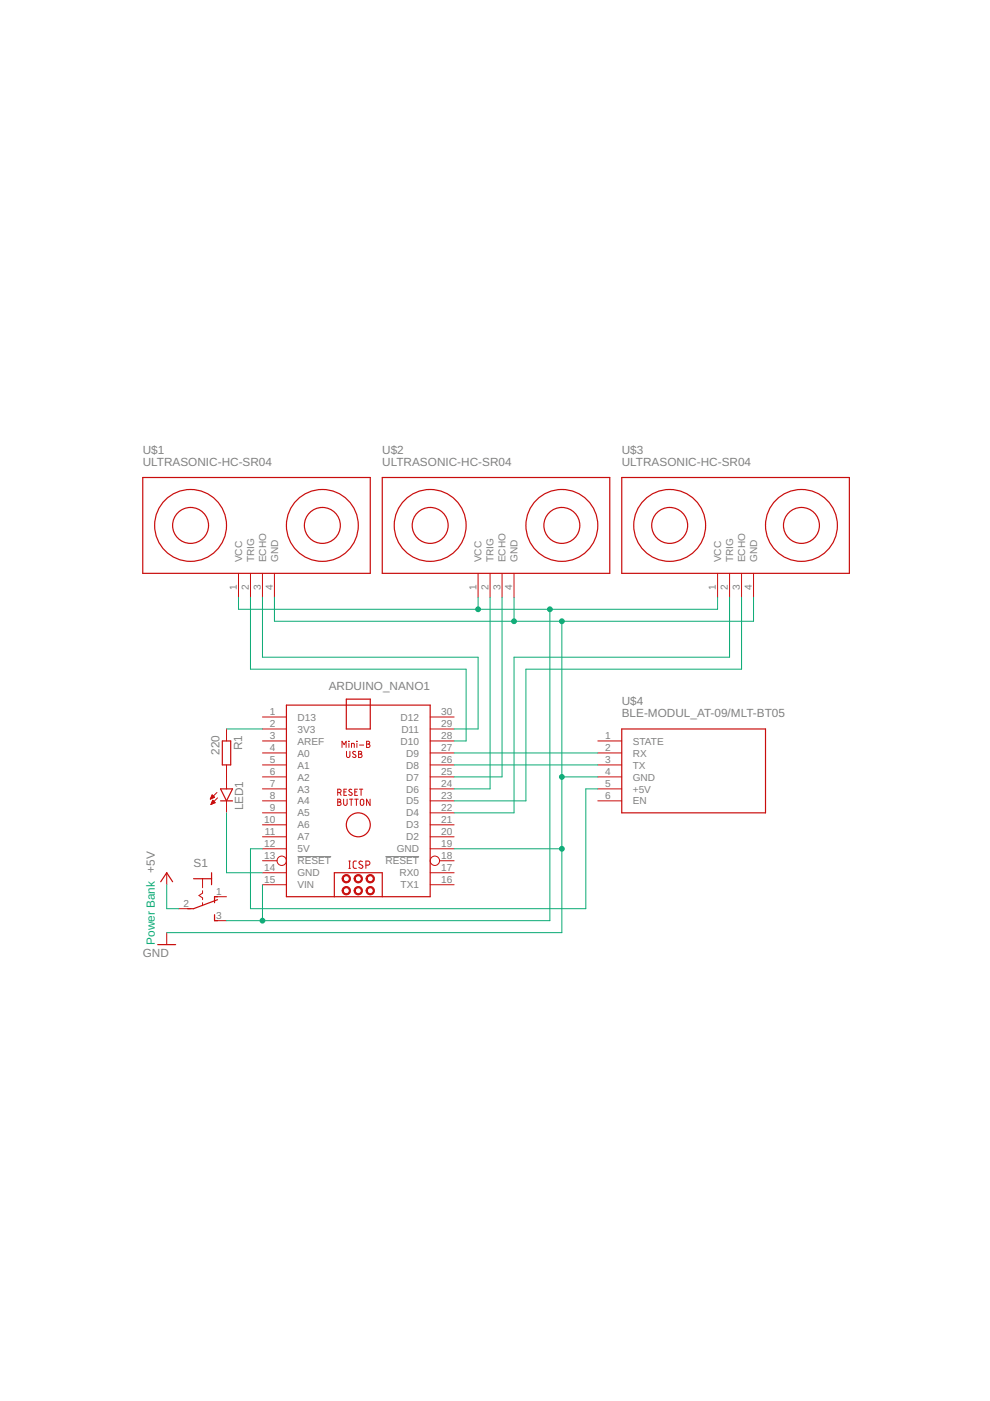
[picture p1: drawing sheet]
<svg xmlns="http://www.w3.org/2000/svg" width="210mm" height="297mm" viewBox="0 0 210 297" stroke-linecap="round" stroke-linejoin="round" font-family="sans-serif">
<path d="M63.1 181.6h7.1M81.7 181.6h7.2" fill="none" stroke="#808080" stroke-width=".21"/>
<g fill="none" stroke="#c90d0c" stroke-width=".25">
<path d="M30.3 101.2h48.2v20.4h-48.2zM81 101.2h48.3v20.4h-48.3zM131.8 101.2h48.3v20.4h-48.3zM47.1 157.1h1.8v5.1h-1.8zM60.7 149.5h30.5v40.6h-30.5zM73.4 148.2h5.1v6.4h-5.1zM131.8 154.6h30.5v17.7h-30.5zM46.8 167.3h2.5l-1.3 2.5zM46.8 169.8h2.5M34.1 186.9l1.2-1.9 1.3 1.9M41 186.3h3.9M44.9 185v2.6"/>
<path d="M45.5 193.9v1.3h.6M46.1 190.1h-.6v1.3M46.1 190.8l-5.1 1.9h-1.2M70.9 190.1v-5.1h10.1v5.1M33.4 200.3h3.8"/>
<circle cx="40.4" cy="111.4" r="7.6"/>
<circle cx="40.4" cy="111.4" r="3.8"/>
<circle cx="68.3" cy="111.4" r="7.6"/>
<circle cx="68.3" cy="111.4" r="3.8"/>
<circle cx="91.2" cy="111.4" r="7.6"/>
<circle cx="91.2" cy="111.4" r="3.8"/>
<circle cx="119.1" cy="111.4" r="7.6"/>
<circle cx="119.1" cy="111.4" r="3.8"/>
<circle cx="142" cy="111.4" r="7.6"/>
<circle cx="142" cy="111.4" r="3.8"/>
<circle cx="169.9" cy="111.4" r="7.6"/>
<circle cx="169.9" cy="111.4" r="3.8"/>
<circle cx="76" cy="174.9" r="2.54"/>
</g>
<g fill="none" stroke="#c90d0c" stroke-width=".21">
<path d="M50.6 121.6v5M53.1 121.6v5M55.6 121.6v5M58.2 121.6v5M101.4 121.6v5M103.9 121.6v5M106.4 121.6v5M109 121.6v5M152.1 121.6v5M154.7 121.6v5M157.2 121.6v5M159.8 121.6v5"/>
<path d="M48 154.6v2.5M55.6 159.6h5.1M55.6 157.1h5.1M55.6 154.6h5.1M55.6 152h5.1M72.5 158.5v-1.3l.5 .7 .4-.7v1.3M73.5 159.3v1a.36 .36 0 0 0 .3 .3 .36 .36 0 0 0 .4-.3v-1M74 157.2h.1M74 157.6v.9M74.5 158.5v-.9l.6 .1v.8M75.4 159.4a.33 .33 0 0 0-.5 0 .33 .33 0 0 0 0 .5l.4 .2a.36 .36 0 0 1 0 .5 .36 .36 0 0 1-.6-.2M75.6 157.2h.1"/>
<path d="M75.7 157.6v.9M76 159.3l.6 .1v.4l-.2 .1a.37 .37 0 0 1 .4 .3 .37 .37 0 0 1-.4 .4h-.4zM76 159.9h.4M76.2 158h.9M77.7 157.2l.6 .1 .1 .2-.3 .3a.36 .36 0 0 1 .4 .3 .36 .36 0 0 1-.4 .4h-.4zM77.7 157.8h.4M91.2 159.6h5.1M91.2 157.1h5.1M91.2 154.6h5.1M91.2 152h5.1M126.7 159.6h5.1M126.7 157.1h5.1"/>
<path d="M44.6 169.4h.1M44.7 169.2h.3M44.7 169.1h.6M44.8 169h.7M44.8 170.5h.2M44.8 168.9h.5M44.8 170.3h.5M44.9 168.8h.3M44.9 170.2h.7M44.9 168.6h.2M44.9 170.1h.6M45 170h.4"/>
<path d="M45 169.8h.3M45.1 169.7h.1M45.1 169.7l.5 .5-.9 .4zM45.5 169l-.5-.5-.4 .9M45.5 169l-.9 .4M46 168l-1.4 1.4M46.1 169.2l-1.4 1.4M48 162.2v5.1M48 169.8v2.5M55.6 180h5.1M55.6 177.4h5.1M55.6 174.9h5.1"/>
<path d="M55.6 172.3h5.1M55.6 169.8h5.1M55.6 167.3h5.1M55.6 164.7h5.1M55.6 162.2h5.1M71.6 168h.4a.36 .36 0 0 0 .3-.3 .36 .36 0 0 0-.3-.4h-.4v1.3M71.6 169.4l.6 .2v.3l-.2 .1a.37 .37 0 0 1 .3 .4 .37 .37 0 0 1-.3 .4h-.4zM71.6 170h.4M72 168l.3 .6M72.9 169.4v1a.37 .37 0 0 0 .3 .4 .37 .37 0 0 0 .4-.4v-1M72.9 167.9h.5M73.5 167.3h-.6v1.3h.6"/>
<path d="M74.1 169.4h.7M74.5 169.4v1.4M74.6 167.4a.33 .33 0 0 0-.5 0 .33 .33 0 0 0 0 .5l.4 .2a.36 .36 0 0 1 0 .5 .36 .36 0 0 1-.6-.2M75.2 169.4h.7M75.2 167.9h.4M75.6 169.4v1.4M75.8 167.3h-.6v1.3h.6M76.2 167.3h.7M76.5 169.5h.5l.1 .9a.37 .37 0 0 1-.3 .4 .37 .37 0 0 1-.4-.4zM76.6 167.3v1.3M78.5 169.4v1.4l-.8-1.4v1.4M91.2 180h5.1"/>
<path d="M91.2 177.4h5.1M91.2 174.9h5.1M91.2 172.3h5.1M91.2 169.8h5.1M91.2 167.3h5.1M91.2 164.7h5.1M91.2 162.2h5.1M126.7 169.8h5.1M126.7 167.3h5.1M126.7 164.7h5.1M126.7 162.2h5.1M35.3 185v2.6"/>
<path d="M35.3 197.7v2.6M37.9 192.7h2.5M42.9 186.3v1.9M42.9 188.8v.6l-.7 .5 .7 .5v.4M42.9 191.4v.6M45.5 195.2h2.5M45.5 190.1h2.5M55.6 187.6h5.1M55.6 185h5.1M55.6 182.5h3.2M74 184.1h.3M74 182.6h.3"/>
<path d="M74.1 182.6v1.5M75.6 182.6h-.5l-.2 .3v1l.2 .2h.5M76.9 182.7l-.6-.1-.2 .3 .1 .2 .6 .4a.39 .39 0 0 1 0 .6 .39 .39 0 0 1-.6-.1l-.1-.1M77.6 183.4h.4a.43 .43 0 0 0 .4-.4 .43 .43 0 0 0-.4-.4h-.4v1.5M91.2 187.6h5.1M91.2 185h5.1M93.2 182.5h3.1"/>
<circle cx="59.7" cy="182.5" r=".99"/>
<circle cx="92.2" cy="182.5" r=".99"/>
</g>
<g fill="#c90d0c" stroke="#c90d0c" stroke-width=".21">
<path d="M77.8 185.8a.88 .88 0 0 1 1.4 0 .88 .88 0 0 1-.4 1.4 .88 .88 0 0 1-1.2-.9h.3a.64 .64 0 0 1 .8-.6 .64 .64 0 0 1 .3 1 .64 .64 0 0 1-1.1-.2v-.2h-.3z" fill-rule="evenodd"/>
<path d="M75.3 188.3a.88 .88 0 0 1 1.4 0 .88 .88 0 0 1-.5 1.4 .88 .88 0 0 1-1.1-.9h.2a.64 .64 0 0 1 .9-.6 .64 .64 0 0 1 .2 1.1 .64 .64 0 0 1-1-.2l-.1-.3h-.2z" fill-rule="evenodd"/>
<path d="M72.7 188.3a.88 .88 0 0 1 1.5 0 .88 .88 0 0 1-.5 1.4 .88 .88 0 0 1-1.2-.9h.3a.64 .64 0 0 1 .9-.6 .64 .64 0 0 1 .2 1.1 .64 .64 0 0 1-1.1-.2v-.3h-.3z" fill-rule="evenodd"/>
<path d="M77.8 188.3a.88 .88 0 0 1 1.4 0 .88 .88 0 0 1-.4 1.4 .88 .88 0 0 1-1.2-.9h.3a.64 .64 0 0 1 .8-.6 .64 .64 0 0 1 .3 1.1 .64 .64 0 0 1-1.1-.2v-.3h-.3z" fill-rule="evenodd"/>
<path d="M72.7 185.8a.88 .88 0 0 1 1.5 0 .88 .88 0 0 1-.5 1.4 .88 .88 0 0 1-1.2-.9h.3a.64 .64 0 0 1 .9-.6 .64 .64 0 0 1 .2 1 .64 .64 0 0 1-1.1-.2v-.2h-.3z" fill-rule="evenodd"/>
<path d="M75.3 185.8a.88 .88 0 0 1 1.4 0 .88 .88 0 0 1-.5 1.4 .88 .88 0 0 1-1.1-.9h.2a.64 .64 0 0 1 .9-.6 .64 .64 0 0 1 .2 1 .64 .64 0 0 1-1-.2l-.1-.2h-.2z" fill-rule="evenodd"/>
</g>
<g fill="none" stroke="#0dab76" stroke-width=".21">
<path d="M50.6 126.6v2.6h101.5v-2.6M53.1 126.6v15.3h45.7v15.2h-2.5M55.6 126.6v12.7h45.8v15.3h-5.1M58.2 126.6v5.1h101.6v-5.1M101.4 126.6v2.6M103.9 126.6v40.7h-7.6M106.4 126.6v38.1h-10.1M109 126.6v5.1M116.6 129.2v66h-68.6M119.1 131.7v66h-83.8M154.7 126.6v12.7h-45.7v33h-12.7M157.2 126.6v15.3h-45.7v27.9h-15.2"/>
<path d="M48 154.6h7.6M96.3 159.6h30.4M48 172.3v12.7h7.6M96.3 180h22.8M96.3 162.2h30.4M119.1 164.7h7.6M126.7 167.3h-2.5v25.4h-71.1v-12.7h2.5M35.3 187.6v5.1h2.6M55.6 187.6v7.6"/>
</g>
<g fill="#0dab76" stroke="#0dab76" stroke-width=".21">
<circle cx="119.1" cy="180" r=".51"/>
<circle cx="109" cy="131.7" r=".51"/>
<circle cx="119.1" cy="164.7" r=".51"/>
<circle cx="119.1" cy="131.7" r=".51"/>
<circle cx="101.4" cy="129.2" r=".51"/>
<circle cx="116.6" cy="129.2" r=".51"/>
<circle cx="55.6" cy="195.2" r=".51"/>
</g>
<g font-size="2.5" fill="#808080">
<text x="30.3" y="96.2">U$1</text>
<text x="30.3" y="98.7">ULTRASONIC-HC-SR04</text>
<text x="81" y="96.2">U$2</text>
<text x="81" y="98.7">ULTRASONIC-HC-SR04</text>
<text x="131.8" y="96.2">U$3</text>
<text x="131.8" y="98.7">ULTRASONIC-HC-SR04</text>
<text x="69.7" y="146.2">ARDUINO_NANO1</text>
<text x="131.8" y="149.5">U$4</text>
<text x="131.8" y="152">BLE-MODUL_AT-09/MLT-BT05</text>
<text x="46.5" y="160" transform="rotate(-90 46.5 160)">220</text>
<text x="51.3" y="159" transform="rotate(-90 51.3 159)">R1</text>
<text x="51.6" y="171.8" transform="rotate(-90 51.6 171.8)">LED1</text>
<text x="32.8" y="185" transform="rotate(-90 32.8 185)">+5V</text>
<text x="41.1" y="183.8">S1</text>
<text x="30.3" y="202.8">GND</text>
</g>
<text font-size="2.5" fill="#0dab76" x="32.8" y="200.3" transform="rotate(-90 32.8 200.3)">Power Bank</text>
<g font-size="2.1" fill="#808080">
<text x="51.3" y="119.2" transform="rotate(-90 51.3 119.2)">VCC</text>
<text x="53.9" y="119.2" transform="rotate(-90 53.9 119.2)">TRIG</text>
<text x="56.4" y="119.2" transform="rotate(-90 56.4 119.2)">ECHO</text>
<text x="59" y="119.2" transform="rotate(-90 59 119.2)">GND</text>
<text x="102.1" y="119.2" transform="rotate(-90 102.1 119.2)">VCC</text>
<text x="104.7" y="119.2" transform="rotate(-90 104.7 119.2)">TRIG</text>
<text x="107.2" y="119.2" transform="rotate(-90 107.2 119.2)">ECHO</text>
<text x="109.7" y="119.2" transform="rotate(-90 109.7 119.2)">GND</text>
<text x="152.9" y="119.2" transform="rotate(-90 152.9 119.2)">VCC</text>
<text x="155.4" y="119.2" transform="rotate(-90 155.4 119.2)">TRIG</text>
<text x="158" y="119.2" transform="rotate(-90 158 119.2)">ECHO</text>
<text x="160.5" y="119.2" transform="rotate(-90 160.5 119.2)">GND</text>
<text x="50.2" y="125.1" transform="rotate(-90 50.2 125.1)">1</text>
<text x="52.8" y="125.1" transform="rotate(-90 52.8 125.1)">2</text>
<text x="55.3" y="125.1" transform="rotate(-90 55.3 125.1)">3</text>
<text x="57.8" y="125.1" transform="rotate(-90 57.8 125.1)">4</text>
<text x="101" y="125.1" transform="rotate(-90 101 125.1)">1</text>
<text x="103.5" y="125.1" transform="rotate(-90 103.5 125.1)">2</text>
<text x="106.1" y="125.1" transform="rotate(-90 106.1 125.1)">3</text>
<text x="108.6" y="125.1" transform="rotate(-90 108.6 125.1)">4</text>
<text x="151.8" y="125.1" transform="rotate(-90 151.8 125.1)">1</text>
<text x="154.3" y="125.1" transform="rotate(-90 154.3 125.1)">2</text>
<text x="156.9" y="125.1" transform="rotate(-90 156.9 125.1)">3</text>
<text x="159.4" y="125.1" transform="rotate(-90 159.4 125.1)">4</text>
<text x="57.2" y="151.7">1</text>
<text x="57.2" y="154.2">2</text>
<text x="63.1" y="152.8">D13</text>
<text x="63.1" y="155.3">3V3</text>
<text x="85" y="152.8">D12</text>
<text x="85.1" y="155.3">D11</text>
<text x="93.5" y="154.2">29</text>
<text x="93.5" y="151.7">30</text>
<text x="57.2" y="156.8">3</text>
<text x="57.2" y="159.3">4</text>
<text x="57.2" y="161.8">5</text>
<text x="63.1" y="157.9">AREF</text>
<text x="63.1" y="160.4">A0</text>
<text x="85" y="157.9">D10</text>
<text x="86.1" y="160.4">D9</text>
<text x="93.5" y="161.8">26</text>
<text x="93.5" y="159.3">27</text>
<text x="93.5" y="156.8">28</text>
<text x="128.3" y="156.8">1</text>
<text x="128.3" y="159.3">2</text>
<text x="128.3" y="161.8">3</text>
<text x="134.2" y="157.9">STATE</text>
<text x="134.2" y="160.4">RX</text>
<text x="57.2" y="164.4">6</text>
<text x="57.2" y="166.9">7</text>
<text x="63.1" y="162.9">A1</text>
<text x="63.1" y="165.5">A2</text>
<text x="86.1" y="165.5">D7</text>
<text x="86.1" y="162.9">D8</text>
<text x="93.5" y="166.9">24</text>
<text x="93.5" y="164.4">25</text>
<text x="128.3" y="164.4">4</text>
<text x="128.3" y="166.9">5</text>
<text x="134.2" y="162.9">TX</text>
<text x="134.2" y="165.5">GND</text>
<text x="57.2" y="169.4">8</text>
<text x="57.2" y="172">9</text>
<text x="63.1" y="168">A3</text>
<text x="63.1" y="170.6">A4</text>
<text x="63.1" y="173.1">A5</text>
<text x="86.1" y="173.1">D4</text>
<text x="86.1" y="170.6">D5</text>
<text x="86.1" y="168">D6</text>
<text x="93.5" y="172">22</text>
<text x="93.5" y="169.4">23</text>
<text x="128.3" y="169.4">6</text>
<text x="134.2" y="168">+5V</text>
<text x="134.2" y="170.6">EN</text>
<text x="56" y="174.5">10</text>
<text x="56" y="179.6">12</text>
<text x="56.2" y="177.1">11</text>
<text x="63.1" y="175.6">A6</text>
<text x="63.1" y="178.2">A7</text>
<text x="86.1" y="178.2">D2</text>
<text x="86.1" y="175.6">D3</text>
<text x="93.5" y="179.6">19</text>
<text x="93.5" y="177.1">20</text>
<text x="93.5" y="174.5">21</text>
<text x="56" y="182.1">13</text>
<text x="56" y="184.7">14</text>
<text x="63.1" y="180.7">5V</text>
<text x="63.1" y="183.3">RESET</text>
<text x="63.1" y="185.8">GND</text>
<text x="81.7" y="183.3">RESET</text>
<text x="84.1" y="180.7">GND</text>
<text x="84.7" y="185.8">RX0</text>
<text x="93.5" y="184.7">17</text>
<text x="93.5" y="182.1">18</text>
<text x="45.9" y="189.8">1</text>
<text x="56" y="187.2">15</text>
<text x="63.1" y="188.3">VIN</text>
<text x="85" y="188.3">TX1</text>
<text x="93.5" y="187.2">16</text>
<text x="38.9" y="192.3">2</text>
<text x="45.9" y="194.8">3</text>
</g>
</svg>
